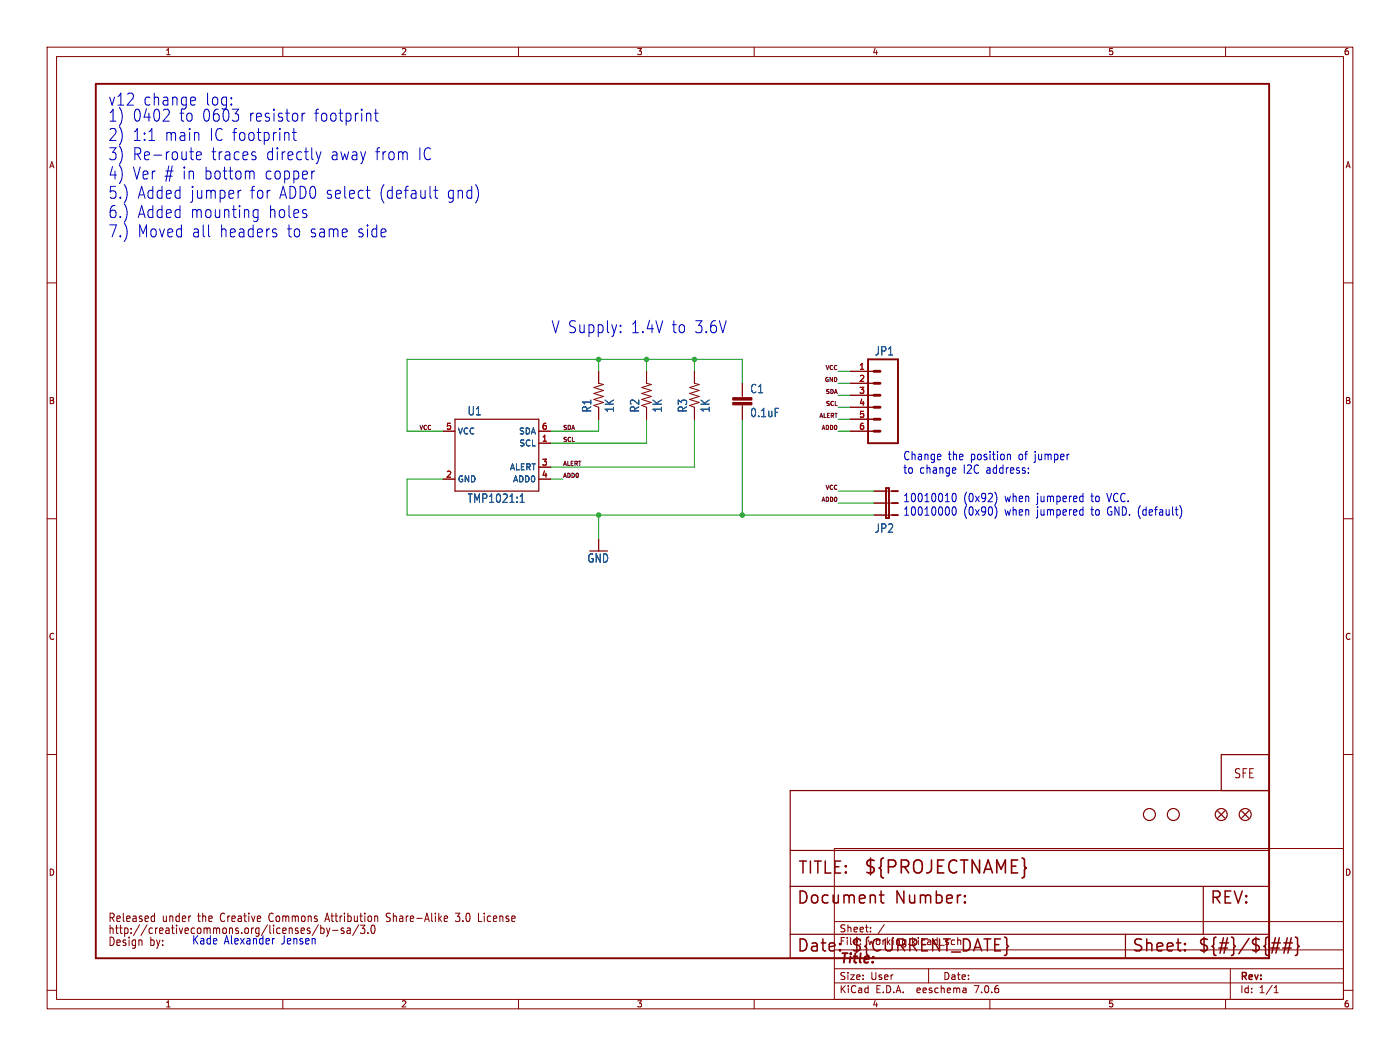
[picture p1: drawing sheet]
<svg xmlns="http://www.w3.org/2000/svg" width="297mm" height="224mm" viewBox="0 0 297 224" stroke-linecap="round" stroke-linejoin="round" font-family="sans-serif">
<g fill="none" stroke="#840000" stroke-width=".21">
<path d="M10 10h277v203.9h-277zM12 12h273v199.9h-273zM60 10v2M110 10v2M160 10v2M210 10v2M260 10v2M10 60h2M285 60h2M127 78.7v2.6l1 .2-2 .7 2 .6-2 .6 2 .7-2 .6 2 .6-2 .7 1 .4v2.5M137.2 78.7v2.6l1 .2-2.1 .7 2.1 .6-2.1 .6 2.1 .7-2.1 .6 2.1 .6-2.1 .7 1.1 .4v2.5M147.3 78.7v2.6l1 .2-2 .7 2 .6-2 .6 2 .7-2 .6 2 .6-2 .7 1 .4v2.5"/>
<path d="M180.3 78.7h5.1M94 91.4h2.5M114.3 91.4h2.5M114.3 94h2.5M114.3 99.1h2.5M157.5 81.3v3M157.5 85.9v3M180.3 81.3h5.1M180.3 83.8h5.1M180.3 86.4h5.1M180.3 88.9h5.1M180.3 91.4h5.1"/>
<path d="M10 110h2M94 101.6h2.5M114.3 101.6h2.5M127 114.3v2.5M185.4 104.1h3.8M185.4 106.7h3.8M185.4 109.2h3.8M285 110h2M10 160h2M285 160h2M177 179.9h108v32h-108zM32.3 194.2l.5 .1"/>
<path d="M32.8 195.3l-.5 .1M32.8 193.6v1.8M67.5 196.1l-1.3 2.3M68 196.2v1.8M68 196.9l.5-.1 .3 .3-.2 .8h-.6M69.1 194.9h.7M69.3 196.8l.3 1.2M69.4 193.6l-.5 1.8M69.6 198l-.3 .6M70 196.8l-.4 1.2M70.6 197.3h1.1M72.9 196.9l-.3-.1-.2 .2v.3l.5 .2v.4h-.5"/>
<path d="M73.7 196.9h.5l.1 1.1M74.3 197.2l-.5 .1-.2 .2 .2 .5 .5-.1M76.1 196.1l-1.3 2.3M77.4 196.2l-.5 .7 .4 .1v.8l-.2 .2h-.4l-.2-.2M78 197.8v.2M78.8 196.5l-.1 .8 .1 .5 .3 .2 .2-.1 .2-.3v-1.1M81.9 195.3l.6 .1M82.6 193.6h-.4l-.3 .4 .2 .4 .4 .2M94.7 194.2l.3 .5-.8 .1M94.9 195.3l-.2 .1M96.6 195.3l.2 .1 .6-.1M96.6 193.6h1l-.6 .7 .4 .1"/>
<path d="M101.5 195.4h.7M177 195.4h108M184.7 197.5v.1M184.7 196.7v.1M187.6 196l-1.3 2M10 210h2M60 211.9v2M110 211.9v2M160 211.9v2M177 208.4h108M177 205.4h108M177 201.4h108"/>
<path d="M197 205.4v3M204.9 209.6l.1 .9M205 210.4l-.2 .1M205 209.9h-.2M210 211.9v2M260 211.9v2M261 205.4v6.5M270.3 210.5h.9M270.3 209.4l.4-.4v1.5M285 210h2"/>
</g>
<g fill="none" stroke="#840000" stroke-width=".25">
<path d="M96.5 88.9h17.8v15.2h-17.8zM258.3 172l1.5 1.5M259.1 167.6v-7.6h10.1v43.2h-101.6v-35.6h101.6M259.8 172l-1.5 1.5M263.4 172l1.5 1.5M264.9 172l-1.5 1.5M167.6 198.1h101.6M167.6 180.3h101.6M167.6 188h101.6M238.8 198.1v5.1M255.3 188v10.1"/>
<circle cx="243.8" cy="172.7" r="1.27"/>
<circle cx="248.9" cy="172.7" r="1.27"/>
<circle cx="259.1" cy="172.7" r="1.27"/>
<circle cx="264.2" cy="172.7" r="1.27"/>
</g>
<g fill="#840000" stroke="#840000" stroke-width=".21">
<path d="M155.4 85.3h4.1v.6h-4.1z"/>
<path d="M155.4 84.3h4.1v.5h-4.1z"/>
</g>
<path d="M20.3 17.8h248.9v185.4h-248.9zM184.1 76.2h6.4v17.8h-6.4zM188 103.5h.6v6.4h-.6zM189.2 104.1h1.3M189.2 106.7h1.3M189.2 109.2h1.3" fill="none" stroke="#840000" stroke-width=".41"/>
<path d="M185.4 78.7h1.3M185.4 81.3h1.3M185.4 83.8h1.3M185.4 86.4h1.3M185.4 88.9h1.3M185.4 91.4h1.3" fill="none" stroke="#840000" stroke-width=".61"/>
<g fill="none" stroke="#840000" stroke-width=".32">
<path d="M186.5 189.8h1M186.9 188.9v2.2l.1 .3 .5 .1M204.7 191.2l.1 .2-.1 .1M204.7 191.2l-.1 .2 .1 .1M204.7 189.9v.2M204.7 191.2v.3M204.7 189.9l.1 .1-.1 .1M204.7 189.9l-.1 .1 .1 .1M269.8 199.9h1.8M271.4 198.9l-.7 3.2M272.4 199.9h1.8M273.1 198.9l-.7 3.2"/>
<path d="M273.9 198.9l-.7 3.2M274.8 198.7l.3 .2 .2 .2v1.2l.3 .4-.3 .3v1.2l-.2 .3-.3 .1M178.2 201.4l.1 .1-.1 .1M251.4 201.4l.1 .1-.1 .1M251.4 201.4l-.1 .1 .1 .1M251.4 200.1v.2M251.4 201.4v.2M251.4 200.1l.1 .1-.1 .1M251.4 200.1l-.1 .1 .1 .1M269.6 201h1.8M272.1 201h1.8"/>
</g>
<path d="M110.3 106.5h.9M110.3 105.3l.5-.6v1.8" fill="none" stroke="#006464" stroke-width=".21"/>
<g fill="none" stroke="#0000c2" stroke-width=".21">
<path d="M35.8 24.2l-1.2 1.5h1.3M40.2 32.2h.9M40.6 33.8l.5 .1M41.2 20.6l.2 .1 .1 .5-1.1 .2M41.4 22.2l-.2 .1M41.7 33l1-.2-.1-.5-.6-.1-.3 .3 .1 1.3 .2 .1 .6-.1M49.3 23.2h1.3l-.7 .9M50.5 24.4v1.1M53.3 36.3l.5 .1 .1 .2v1.4M54 33a.44 .44 0 0 1 .3 .5 .44 .44 0 0 1-.3 .4M54 32.2l.2 .1M61.2 28.2l.1 1.6"/>
<path d="M62 28.1h.9M62.3 27.2v2.2l.1 .3 .5 .1M64.1 24v1.7M64.7 24l-.4 .1-.2 .4M66.8 36.3l-.5 .1M67.1 32.2l.5 1.7M67.6 33.9l-.2 .6-.3 .2M68.1 32.2l-.5 1.7M78.6 24.1l.1 1.6M79.4 24h.8M79.7 23.2v2.1l.1 .3 .4 .1M92.4 39.5v2.2l.1 .2 .4 .2"/>
<path d="M51.1 40.4l-.5 .2M53.7 45.7l.4 .4 .6-.1M54.7 44.4v2.1l-.2 .4M54.7 44.6l-.6-.2-.4 .5M58.4 49.4a.44 .44 0 0 1 .3 .4 .44 .44 0 0 1-.3 .4M58.4 48.5l.2 .2M77.7 40.4h.8M78.1 41.9l.4 .2M92 40.4h.9M131.6 70.3v.3M131.6 69v.2M202.7 99.3l.1 .3-.7 .2"/>
<path d="M213.8 96.4h.5l.1 1.1M218.2 99.3v.1M202.2 104.7l.1-.1a1 1 0 0 1 .4 1.6l-.2 .2a1 1 0 0 1-.4-1.6zM202.2 107.6l.1-.1a1 1 0 0 1 .4 1.6l-.2 .2a1 1 0 0 1-.4-1.7zM211 104.4a2.31 2.31 0 0 1 0 2.7M211 107.2a2.31 2.31 0 0 1 0 2.7M218.2 100.2v.2M229.6 105.2l.2 .1M229.6 108.1l.2 .1M229.8 104.6v1.8M229.8 107.5v1.8M229.8 106.3l-.2 .1"/>
<path d="M229.8 109.2l-.2 .1M250.3 107.3a2.39 2.39 0 0 1 0 2.5"/>
</g>
<g fill="none" stroke="#009600" stroke-width=".21">
<path d="M127 76.2v2.5M137.2 76.2v2.5M147.3 76.2v2.5M177.8 78.7h2.5M127 88.9v2.5h-10.2M137.2 88.9v5.1h-20.4M147.3 88.9v10.2h-30.5M157.5 81.3v-5.1h-71.1v15.2h7.6M157.5 88.9v20.3M177.8 91.4h2.5M177.8 83.8h2.5M177.8 86.4h2.5"/>
<path d="M177.8 81.3h2.5M177.8 88.9h2.5M94 101.6h-7.6v7.6h99M116.8 101.6h2.6M127 109.2v5.1M177.8 104.1h7.6M177.8 106.7h7.6"/>
</g>
<g fill="#009600" stroke="#009600" stroke-width=".21">
<circle cx="127" cy="76.2" r=".46"/>
<circle cx="137.2" cy="76.2" r=".46"/>
<circle cx="127" cy="109.2" r=".46"/>
<circle cx="157.5" cy="109.2" r=".46"/>
<circle cx="147.3" cy="76.2" r=".46"/>
</g>
<text font-size="3.8" fill="#840000" x="183.1" y="185.7">${PROJECTNAME}</text>
<g font-size="3.5" fill="#0000c2">
<text x="22.9" y="22.6">v12</text>
<text x="30.3" y="22.6">change</text>
<text x="43.5" y="22.6">log:</text>
<text x="22.9" y="26">1)</text>
<text x="28" y="26">0402</text>
<text x="37.9" y="26">to 0603</text>
<text x="52.7" y="26">resistor</text>
<text x="66.6" y="26">footprint</text>
<text x="22.9" y="30.1">2)</text>
<text x="22.9" y="34.2">3)</text>
<text x="28" y="30.1">1:1</text>
<text x="28" y="34.2">Re-route</text>
<text x="34.8" y="30.1">main</text>
<text x="44.3" y="30.1">IC footprint</text>
<text x="44.7" y="34.2">traces</text>
<text x="56.3" y="34.2">directly</text>
<text x="70" y="34.2">away from</text>
<text x="88.6" y="34.2">IC</text>
<text x="22.9" y="38.3">4)</text>
<text x="28" y="38.3">Ver # in bottom</text>
<text x="56.1" y="38.3">copper</text>
<text x="22.9" y="42.4">5.)</text>
<text x="22.9" y="46.5">6.)</text>
<text x="29.1" y="42.4">Added</text>
<text x="29.1" y="46.5">Added</text>
<text x="40.3" y="42.4">jumper</text>
<text x="40.3" y="46.5">mounting</text>
<text x="53" y="42.4">for</text>
<text x="56.9" y="46.5">holes</text>
<text x="59.2" y="42.4">ADD0 select</text>
<text x="80.4" y="42.4">(default</text>
<text x="94.8" y="42.4">gnd)</text>
<text x="22.9" y="50.6">7.)</text>
<text x="29.1" y="50.6">Moved</text>
<text x="40.6" y="50.6">all</text>
<text x="46.5" y="50.6">headers</text>
<text x="60.8" y="50.6">to same</text>
<text x="75.8" y="50.6">side</text>
<text x="116.8" y="70.9">V Supply:</text>
<text x="133.8" y="70.9">1.4V to 3.6V</text>
</g>
<g font-size="3.5" fill="#840000">
<text x="169.2" y="185.7">TITLE:</text>
<text x="168.9" y="192.1">Document</text>
<text x="189.9" y="192.1">Number:</text>
<text x="256.5" y="192.1">REV:</text>
<text x="168.9" y="202.2">Date:</text>
<text x="180.3" y="202.2">${CURRENT_DATE}</text>
<text x="240" y="202.2">Sheet:</text>
<text x="254" y="202.2">${#}/${##}</text>
</g>
<text font-size="2.8" fill="#840000" x="178" y="204.8">Title:</text>
<text font-size="2.7" fill="#840000" x="261.6" y="165.3">SFE</text>
<g font-size="2.5" fill="#006464">
<text x="185.5" y="75.6">JP1</text>
<text x="159.1" y="83.6">C1</text>
<text x="99.1" y="88.3">U1</text>
<text x="125.6" y="87.6" transform="rotate(-90 125.6 87.6)">R1</text>
<text x="130.4" y="87.6" transform="rotate(-90 130.4 87.6)">1K</text>
<text x="135.8" y="87.6" transform="rotate(-90 135.8 87.6)">R2</text>
<text x="140.6" y="87.6" transform="rotate(-90 140.6 87.6)">1K</text>
<text x="146" y="87.6" transform="rotate(-90 146 87.6)">R3</text>
<text x="150.8" y="87.6" transform="rotate(-90 150.8 87.6)">1K</text>
<text x="159.1" y="88.7">0.1uF</text>
<text x="99.1" y="106.8">TMP1021:1</text>
<text x="185.5" y="113.2">JP2</text>
<text x="124.5" y="119.5">GND</text>
</g>
<g font-size="2.5" fill="#0000c2">
<text x="191.5" y="97.7">Change</text>
<text x="191.5" y="100.6">to</text>
<text x="195.1" y="100.6">change</text>
<text x="201.1" y="97.7">the</text>
<text x="204.4" y="100.6">I2C address:</text>
<text x="205.9" y="97.7">position</text>
<text x="216.2" y="97.7">of</text>
<text x="219.8" y="97.7">jumper</text>
<text x="191.5" y="106.6">10010010</text>
<text x="204.3" y="106.6">(0x92)</text>
<text x="213.2" y="106.6">when</text>
<text x="220.1" y="106.6">jumpered</text>
<text x="231.8" y="106.6">to</text>
<text x="235.3" y="106.6">VCC.</text>
<text x="191.5" y="109.5">10010000</text>
<text x="204.3" y="109.5">(0x90)</text>
<text x="213.2" y="109.5">when</text>
<text x="220.1" y="109.5">jumpered</text>
<text x="231.8" y="109.5">to</text>
<text x="235.3" y="109.5">GND. (default)</text>
<text x="22.9" y="198.3">http://creativecommons.org/licenses/by-sa/3.0</text>
<text x="40.6" y="200.4">Kade</text>
<text x="47.5" y="200.4">Alexander</text>
<text x="59.7" y="200.4">Jensen</text>
</g>
<g font-size="2.5" fill="#840000">
<text x="22.9" y="195.8">Released</text>
<text x="34.4" y="195.8">under</text>
<text x="42.2" y="195.8">the</text>
<text x="47.1" y="195.8">Creative</text>
<text x="57.7" y="195.8">Commons</text>
<text x="70" y="195.8">Attribution</text>
<text x="83.1" y="195.8">Share-Alike</text>
<text x="98.1" y="195.8">3.0</text>
<text x="103.1" y="195.8">License</text>
<text x="22.9" y="200.9">Design</text>
<text x="31.8" y="200.9">by:</text>
</g>
<g font-size="2.1" fill="#840000">
<text x="178" y="197.9">Sheet:</text>
<text x="178" y="200.6">File:</text>
<text x="184.1" y="200.6">working.kicad_sch</text>
<text x="178" y="208">Size:</text>
<text x="184.7" y="208">User</text>
<text x="200" y="208">Date:</text>
<text x="263" y="208.2">Rev:</text>
<text x="178" y="210.8">KiCad</text>
<text x="185.7" y="210.8">E.D.A.</text>
<text x="194.6" y="210.8">eeschema</text>
<text x="207" y="210.8">7.0.6</text>
<text x="263" y="210.8">Id:</text>
<text x="267.1" y="210.8">1/1</text>
</g>
<g font-size="1.8" fill="#840000">
<text x="35" y="11.9">1</text>
<text x="85" y="11.9">2</text>
<text x="135" y="11.9">3</text>
<text x="185" y="11.9">4</text>
<text x="235" y="11.9">5</text>
<text x="285" y="11.9">6</text>
<text x="10.3" y="35.9">A</text>
<text x="285.3" y="35.9">A</text>
<text x="10.3" y="85.9">B</text>
<text x="285.3" y="85.9">B</text>
<text x="10.3" y="135.9">C</text>
<text x="285.3" y="135.9">C</text>
<text x="10.3" y="185.9">D</text>
<text x="285.3" y="185.9">D</text>
<text x="35" y="213.8">1</text>
<text x="85" y="213.8">2</text>
<text x="135" y="213.8">3</text>
<text x="185" y="213.8">4</text>
<text x="235" y="213.8">5</text>
<text x="285" y="213.8">6</text>
</g>
<g font-size="1.8" fill="#a90000">
<text x="182.2" y="78.5">1</text>
<text x="182.2" y="81">2</text>
<text x="182.2" y="83.6">3</text>
<text x="182.2" y="86.1">4</text>
<text x="182.2" y="88.6">5</text>
<text x="94.5" y="91.2">5</text>
<text x="114.9" y="93.7">1</text>
<text x="114.9" y="91.2">6</text>
<text x="182.2" y="91.2">6</text>
<text x="94.5" y="101.3">2</text>
<text x="114.9" y="98.8">3</text>
<text x="114.9" y="101.3">4</text>
</g>
<g font-size="1.8" fill="#006464">
<text x="97" y="92.3">VCC</text>
<text x="110" y="92.3">SDA</text>
<text x="110.1" y="94.8">SCL</text>
<text x="108.1" y="99.9">ALERT</text>
<text x="97" y="102.5">GND</text>
<text x="108.8" y="102.5">ADD0</text>
</g>
<g font-size="1.2" fill="#0f0f0f">
<text x="174.8" y="81">GND</text>
<text x="175" y="78.5">VCC</text>
<text x="175" y="83.6">SDA</text>
<text x="173.7" y="88.7">ALERT</text>
<text x="175.1" y="86.1">SCL</text>
<text x="88.9" y="91.2">VCC</text>
<text x="119.4" y="91.2">SDA</text>
<text x="119.4" y="93.7">SCL</text>
<text x="174.1" y="91.2">ADD0</text>
<text x="119.4" y="101.4">ADD0</text>
<text x="119.4" y="98.8">ALERT</text>
<text x="174.1" y="106.4">ADD0</text>
<text x="175" y="103.9">VCC</text>
</g>
</svg>
